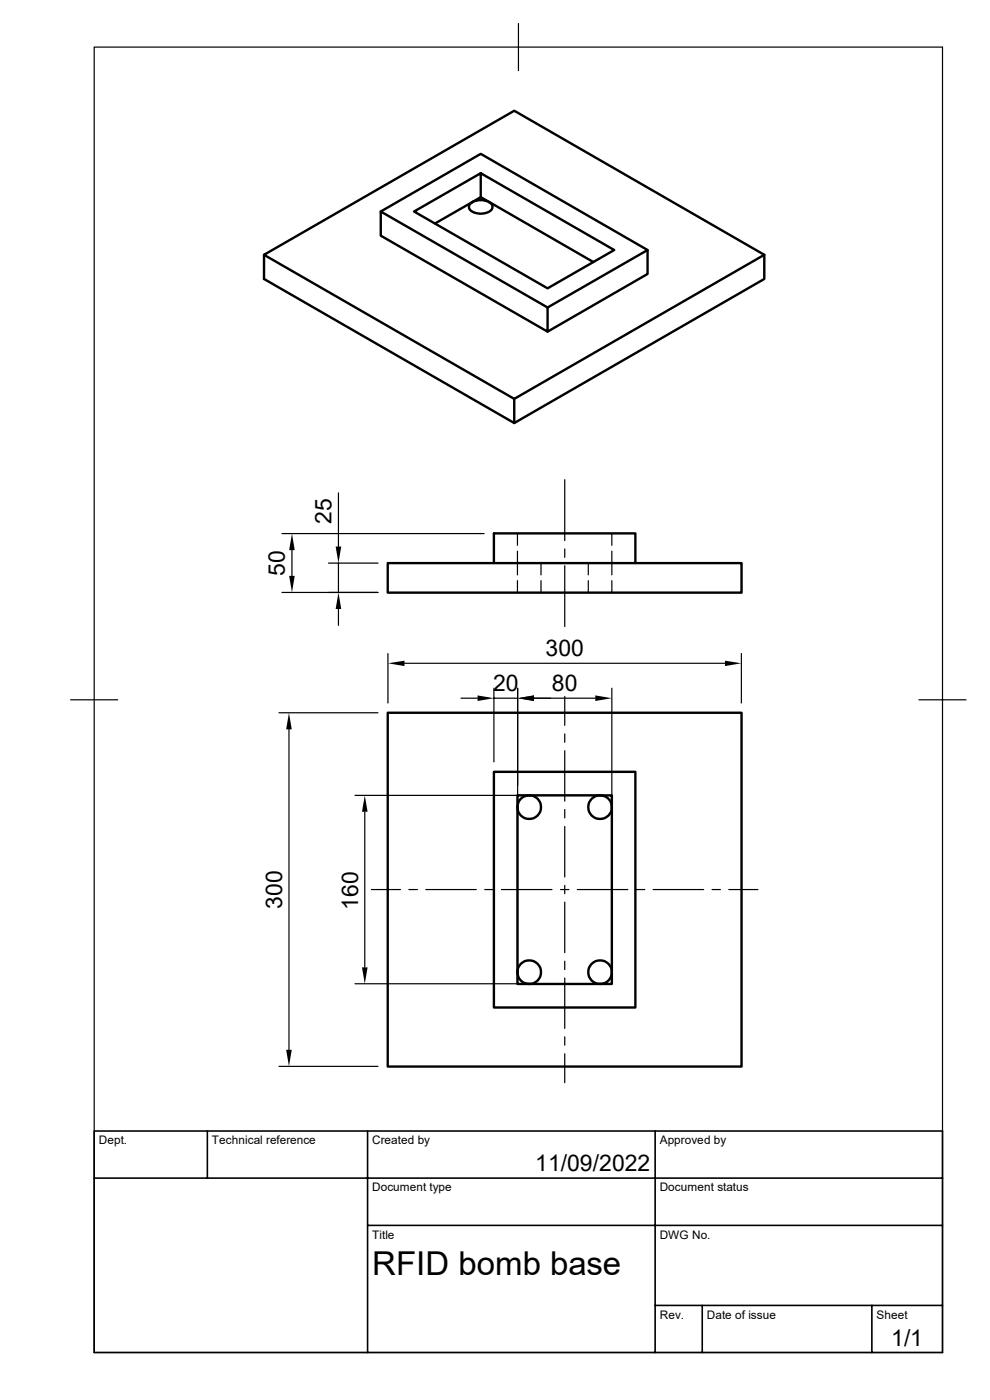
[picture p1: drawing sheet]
<svg xmlns="http://www.w3.org/2000/svg" width="210mm" height="297mm" viewBox="0 0 210 297" stroke-linecap="round" stroke-linejoin="round" font-family="sans-serif">
<g fill="none" stroke="#000" stroke-width=".51">
<path d="M102 36.7l28.3 16.3-14.1 8.2-28.4-16.3 14.2-8.2v5.1M56 54.1l53.1 30.5 53-30.5-53-30.6-53.1 30.6v5.1l53.1 30.5M80.8 44.9l35.4 20.3v5.2l-35.4-20.4zM80.8 44.9l21.2-12.3 35.4 20.4v5.1l-21.2 12.3M92.3 47.4l9.7-5.6 23.9 13.8M99.9 43.1a3.3 3.3 0 0 1 4.5 .5 1.68 1.68 0 0 1-1.9 1.7 2.85 2.85 0 0 1-3-1.1 .97 .97 0 0 1 .4-1.1zM137.4 53l-21.2 12.2M162.1 54.1v5.1l-53 30.5v-5.1M82.3 119.5h75v6.2h-75zM104.8 119.4v-6.2h30v6.2M82.3 151.2h75v75.1h-75zM104.8 163.7h30v50h-30z"/>
<path d="M109.8 168.7h20v40h-20z"/>
<circle cx="112.3" cy="171.2" r="2.51"/>
<circle cx="127.3" cy="171.2" r="2.51"/>
<circle cx="112.3" cy="206.2" r="2.51"/>
<circle cx="127.3" cy="206.3" r="2.51"/>
</g>
<g fill="none" stroke="#000" stroke-width=".25">
<path d="M20 10h179.9v276.9h-179.9zM110 5v10M59.8 113.2h42.9M61.9 116.7v5.5M69.7 119.5h10.5M71.8 104.6v11.4M71.8 119.5v6.2M109.8 113.2v2.5M109.8 116.9v5.1M114.8 119.4v2.6M119.8 101.8v12.9M119.8 116.5v1.7"/>
<path d="M124.8 119.4v2.6M129.8 113.2v2.5M129.8 116.9v5.1M59.8 125.7h20.4M71.8 129.2v3.5M82.3 138.6v10.5M109.8 123.2v2.5M114.8 123.2v2.5M119.8 120v12.9M124.8 123.2v2.5M129.8 123.2v2.5M157.3 138.6v10.5"/>
<path d="M15 148.5h10M59.2 151.2h21M61.3 154.7v68M85.8 140.7h68M97.8 148.1h3.5M104.8 148.1h5M104.8 146v15.6M109.8 146v60.6M113.3 148.1h13M119.8 155.7v1.8M119.8 159.3v10.7M119.8 147.7v6.2"/>
<path d="M129.8 146v60.6M194.9 148.5h10M75.3 168.7h52.4M77.4 172.2v33M119.8 171.7v1.8M119.8 175.3v10.8M78.8 188.7h6.2M86.7 188.7h1.9M90.3 188.7h10.7M102.8 188.7h1.8M106.4 188.7h10.7M118.9 188.7h1.8"/>
<path d="M119.8 187.8v1.8M119.8 191.4v10.7M122.5 188.7h10.7M135 188.7h1.8M138.6 188.7h10.7M151 188.7h1.8M154.6 188.7h6.2M75.3 208.7h52.4M119.8 203.9v1.8M119.8 207.5v10.7M119.8 220v1.7M59.2 226.2h21"/>
<path d="M119.8 223.6v6.1"/>
</g>
<path d="M20 239.9h179.9v47h-179.9zM44 239.9v10M78 239.9v47M139 239.9v47M20 249.9h179.9M78 260h121.9M139 276.9h60.9M149 276.9v10M185 276.9v10" fill="none" stroke="#000" stroke-width=".34"/>
<g fill="#000">
<path d="M61.9 113.2l.6 3.5h-1.2zM71.2 116h1.2l-.6 3.5zM61.3 122.2h1.2l-.6 3.5zM71.8 125.7l.6 3.5h-1.2zM61.3 151.2l.6 3.5h-1.2zM82.3 140.7l3.5-.5v1.1zM101.3 147.5l3.5 .6-3.5 .6zM109.8 148.1l3.5-.6v1.2zM126.3 147.5l3.5 .6-3.5 .6zM153.8 140.2l3.5 .5-3.5 .6zM77.4 168.7l.6 3.5h-1.2zM76.8 205.2h1.2l-.6 3.5z"/>
<path d="M60.7 222.7h1.2l-.6 3.5z"/>
</g>
<text font-size="7" x="79" y="270.5">RFID bomb base</text>
<g font-size="4.9">
<text x="70.4" y="111.2" transform="rotate(-90 70.4 111.2)">25</text>
<text x="60.5" y="122.1" transform="rotate(-90 60.5 122.1)">50</text>
<text x="115.7" y="139.3">300</text>
<text x="104.6" y="146.6">20</text>
<text x="117.1" y="146.6">80</text>
<text x="59.9" y="192.8" transform="rotate(-90 59.9 192.8)">300</text>
<text x="75.9" y="193" transform="rotate(-90 75.9 193)">160</text>
<text x="113.5" y="248.5">11/09/2022</text>
<text x="189.1" y="285.6">1/1</text>
</g>
<g font-size="2.5">
<text x="21" y="242.7">Dept.</text>
<text x="45" y="242.7">Technical reference</text>
<text x="78.9" y="242.7">Created by</text>
<text x="140" y="242.7">Approved by</text>
<text x="79" y="252.8">Document type</text>
<text x="139.9" y="252.8">Document status</text>
<text x="79" y="262.8">Title</text>
<text x="139.9" y="262.8">DWG No.</text>
<text x="140" y="279.7">Rev.</text>
<text x="149.9" y="279.7">Date of issue</text>
<text x="186" y="279.7">Sheet</text>
</g>
</svg>
